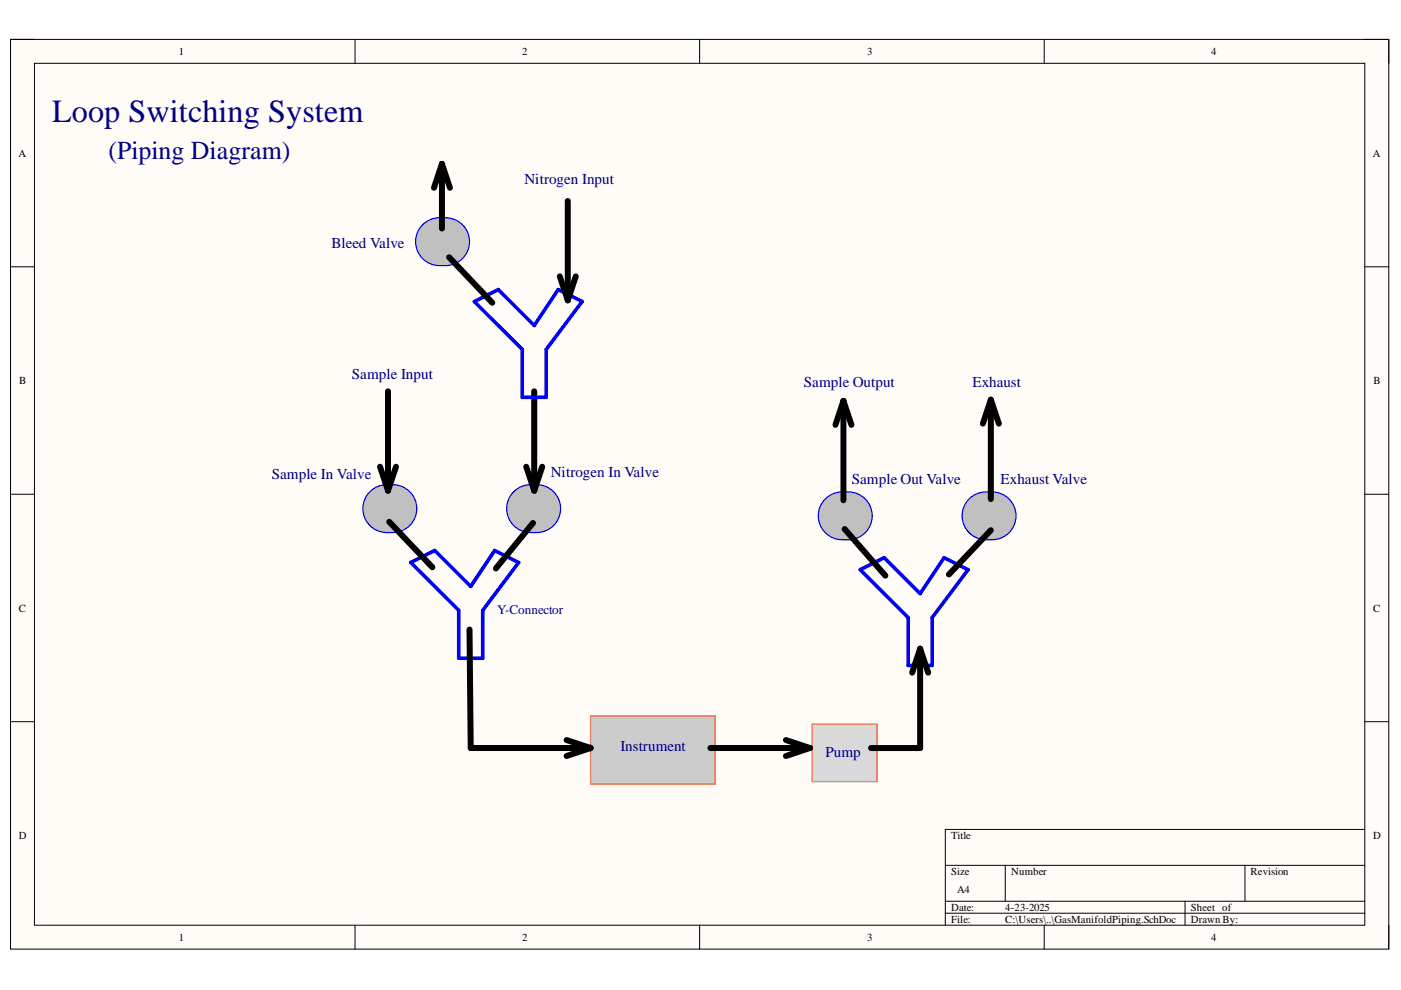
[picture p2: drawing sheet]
<svg xmlns="http://www.w3.org/2000/svg" width="297mm" height="210mm" viewBox="0 0 297 210" stroke-linecap="round" stroke-linejoin="round" font-family="sans-serif">
<path d="M2.2 8.4h292.2v192.8h-292.2z" fill-rule="evenodd" fill="#fffcf8"/>
<path d="M2.2 8.4h292.2v192.8h-292.2z" fill="none" stroke="#000" stroke-width=".21"/>
<path d="M7.3 13.4h282.1v182.8h-282.1z" fill-rule="evenodd" fill="#fffcf8"/>
<g fill="none" stroke="#000" stroke-width=".21">
<path d="M2.2 8.3h5.1M7.3 13.4h282.1v182.8h-282.1zM75.3 8.3v5.1M148.3 8.3v5.1M221.4 8.4v5M289.4 8.4h5v5M2.2 56.6h5.1M289.4 56.6h5M2.2 104.8h5.1M289.4 104.8h5M2.2 153h5.1M289.4 153h5"/>
<path d="M289.4 175.9h-89v20.3M75.3 196.2v5M148.3 196.2v5M200.4 183.5h89M200.4 191.1h89M200.4 193.6h89M213.1 183.5v7.6M221.4 196.2v5M251.2 191.1v5.1M264 183.5v7.6M294.4 196.2v5"/>
</g>
<path d="M78.7 104a6.9 6.9 0 0 1 7.9 0 5.1 5.1 0 0 1 1.5 5.6 5.1 5.1 0 0 1-4.8 3.3 5.3 5.3 0 0 1-6.4-5.1 5.1 5.1 0 0 1 1.8-3.8z" fill="#c0c0c0"/>
<path d="M78.7 104a6.9 6.9 0 0 1 7.9 0 5.1 5.1 0 0 1 1.5 5.6 5.1 5.1 0 0 1-4.8 3.3 5.3 5.3 0 0 1-6.4-5.1 5.1 5.1 0 0 1 1.8-3.8z" fill="none" stroke="#00f" stroke-width=".25"/>
<path d="M174.7 106.1a6.4 6.4 0 0 1 7.7-1.1 5.1 5.1 0 0 1 2.3 5.7 5.1 5.1 0 0 1-4.9 3.7 5.3 5.3 0 0 1-6.3-5 5 5 0 0 1 1.2-3.3z" fill="#c0c0c0"/>
<path d="M174.7 106.1a6.4 6.4 0 0 1 7.7-1.1 5.1 5.1 0 0 1 2.3 5.7 5.1 5.1 0 0 1-4.9 3.7 5.3 5.3 0 0 1-6.3-5 5 5 0 0 1 1.2-3.3z" fill="none" stroke="#00f" stroke-width=".25"/>
<path d="M109.2 104a6.9 6.9 0 0 1 7.9 0 5.1 5.1 0 0 1 1.4 5.6 5.1 5.1 0 0 1-4.7 3.3 5.3 5.3 0 0 1-6.4-5.1 5.1 5.1 0 0 1 1.8-3.8z" fill="#c0c0c0"/>
<path d="M109.2 104a6.9 6.9 0 0 1 7.9 0 5.1 5.1 0 0 1 1.4 5.6 5.1 5.1 0 0 1-4.7 3.3 5.3 5.3 0 0 1-6.4-5.1 5.1 5.1 0 0 1 1.8-3.8z" fill="none" stroke="#00f" stroke-width=".25"/>
<path d="M205.2 106.1a6.4 6.4 0 0 1 7.7-1.1 5.1 5.1 0 0 1 2.3 5.7 5.1 5.1 0 0 1-4.9 3.7 5.3 5.3 0 0 1-6.3-5 5 5 0 0 1 1.2-3.3z" fill="#c0c0c0"/>
<path d="M205.2 106.1a6.4 6.4 0 0 1 7.7-1.1 5.1 5.1 0 0 1 2.3 5.7 5.1 5.1 0 0 1-4.9 3.7 5.3 5.3 0 0 1-6.3-5 5 5 0 0 1 1.2-3.3z" fill="none" stroke="#00f" stroke-width=".25"/>
<path d="M172.2 153.5h13.7v12.2h-13.7z" fill-rule="evenodd" fill="#d9d9d9"/>
<path d="M172.2 153.5h13.7v12.2h-13.7z" fill="none" stroke="#f90" stroke-width=".25"/>
<path d="M87.1 119.3l5.1-2.6 7.6 7.6 5.1-7.6 5.1 2.6-7.7 10.1v10.2h-5v-10.2zM182.4 120.8l5.1-2.6 7.6 7.7 5.1-7.7 5.1 2.6-7.7 10.1v10.2h-5.1v-10.2z" fill="none" stroke="#00f" stroke-width=".76"/>
<path d="M82.5 110.6l9.2 9.7M113 110.9l-7.9 9.6M179.1 112.2l8.6 9.9M210.1 112.4l-8.9 9.4M195.1 137.5v21.1h-10.4M195.1 137.5l-1.7 5.1M195.1 137.5l1.7 5.1" fill="none" stroke="#000" stroke-width="1.3"/>
<path d="M125.2 151.7h26.4v14.5h-26.4z" fill-rule="evenodd" fill="#ccc"/>
<path d="M125.2 151.7h26.4v14.5h-26.4z" fill="none" stroke="#f00" stroke-width=".25"/>
<g fill="none" stroke="#000" stroke-width="1.3">
<path d="M80.6 99l1.7 5M82.3 83v21M84 99l-1.7 5M111.6 99l1.7 5M113.3 83v21M115 99l-1.7 5M178.8 85v21.1M178.8 85l-1.7 5.1M178.8 85l1.7 5.1M210.1 84.7v21.1M210.1 84.7l-1.7 5.1M210.1 84.7l1.7 5.1"/>
<path d="M99.5 133.5l.3 25.1h25.4M120.1 156.9l5.1 1.7M125.2 158.6l-5.1 1.7M150.6 158.6h21.1M166.6 156.9l5.1 1.7M171.7 158.6l-5.1 1.7"/>
</g>
<path d="M100.6 63.9l5-2.5 7.7 7.6 5-7.6 5.1 2.5-7.6 10.2v10.1h-5.1v-10.1z" fill="none" stroke="#00f" stroke-width=".76"/>
<path d="M89.3 48a6.4 6.4 0 0 1 7.7-1.1 5.1 5.1 0 0 1 2.4 5.7 5.1 5.1 0 0 1-4.9 3.7 5.3 5.3 0 0 1-6.4-5.1 5.1 5.1 0 0 1 1.2-3.2z" fill="#c0c0c0"/>
<path d="M89.3 48a6.4 6.4 0 0 1 7.7-1.1 5.1 5.1 0 0 1 2.4 5.7 5.1 5.1 0 0 1-4.9 3.7 5.3 5.3 0 0 1-6.4-5.1 5.1 5.1 0 0 1 1.2-3.2z" fill="none" stroke="#00f" stroke-width=".25"/>
<path d="M93.7 34.7v13.8M93.7 34.7l-1.7 5.1M93.7 34.7l1.7 5.1M95.2 54.5l9.2 9.7M118.7 58.6l1.7 5.1M120.4 42.6v21.1M122.1 58.6l-1.7 5.1" fill="none" stroke="#000" stroke-width="1.3"/>
<text font-size="6.8" fill="#000080" x="11.1" y="25.9">Loop Switching System</text>
<text font-size="5.5" fill="#000080" x="23" y="33.8">(Piping Diagram)</text>
<g font-size="3.2" fill="#000080">
<text x="111.2" y="39.1">Nitrogen Input</text>
<text x="70.3" y="52.6">Bleed Valve</text>
<text x="74.6" y="80.3">Sample Input</text>
<text x="170.4" y="82">Sample Output</text>
<text x="206.2" y="82">Exhaust</text>
<text x="57.6" y="101.5">Sample In Valve</text>
<text x="116.8" y="101">Nitrogen In Valve</text>
<text x="180.6" y="102.6">Sample Out Valve</text>
<text x="212.1" y="102.6">Exhaust Valve</text>
<text x="131.5" y="159.2">Instrument</text>
<text x="175" y="160.4">Pump</text>
</g>
<text font-size="2.8" fill="#000080" x="105.4" y="130.1">Y-Connector</text>
<g font-size="2.3">
<text x="37.9" y="11.7">1</text>
<text x="110.7" y="11.7">2</text>
<text x="183.9" y="11.7">3</text>
<text x="256.8" y="11.7">4</text>
<text x="3.9" y="33.3">A</text>
<text x="291" y="33.3">A</text>
<text x="4.1" y="81.4">B</text>
<text x="291.2" y="81.4">B</text>
<text x="4" y="129.7">C</text>
<text x="291.1" y="129.7">C</text>
<text x="4" y="177.9">D</text>
<text x="201.6" y="177.9">Title</text>
<text x="291.1" y="177.9">D</text>
<text x="201.6" y="185.5">Size</text>
<text x="214.4" y="185.5">Number</text>
<text x="265.2" y="185.5">Revision</text>
<text x="202.9" y="189.3">A4</text>
<text x="201.6" y="193.1">Date:</text>
<text x="201.6" y="195.7">File:</text>
<text x="213.1" y="193.1">4-23-2025</text>
<text x="213.1" y="195.7">C:\Users\..\GasManifoldPiping.SchDoc</text>
<text x="252.5" y="193.1">Sheet of</text>
<text x="252.5" y="195.7">Drawn By:</text>
<text x="37.9" y="199.5">1</text>
<text x="110.7" y="199.5">2</text>
<text x="183.9" y="199.5">3</text>
<text x="256.8" y="199.5">4</text>
</g>
</svg>
